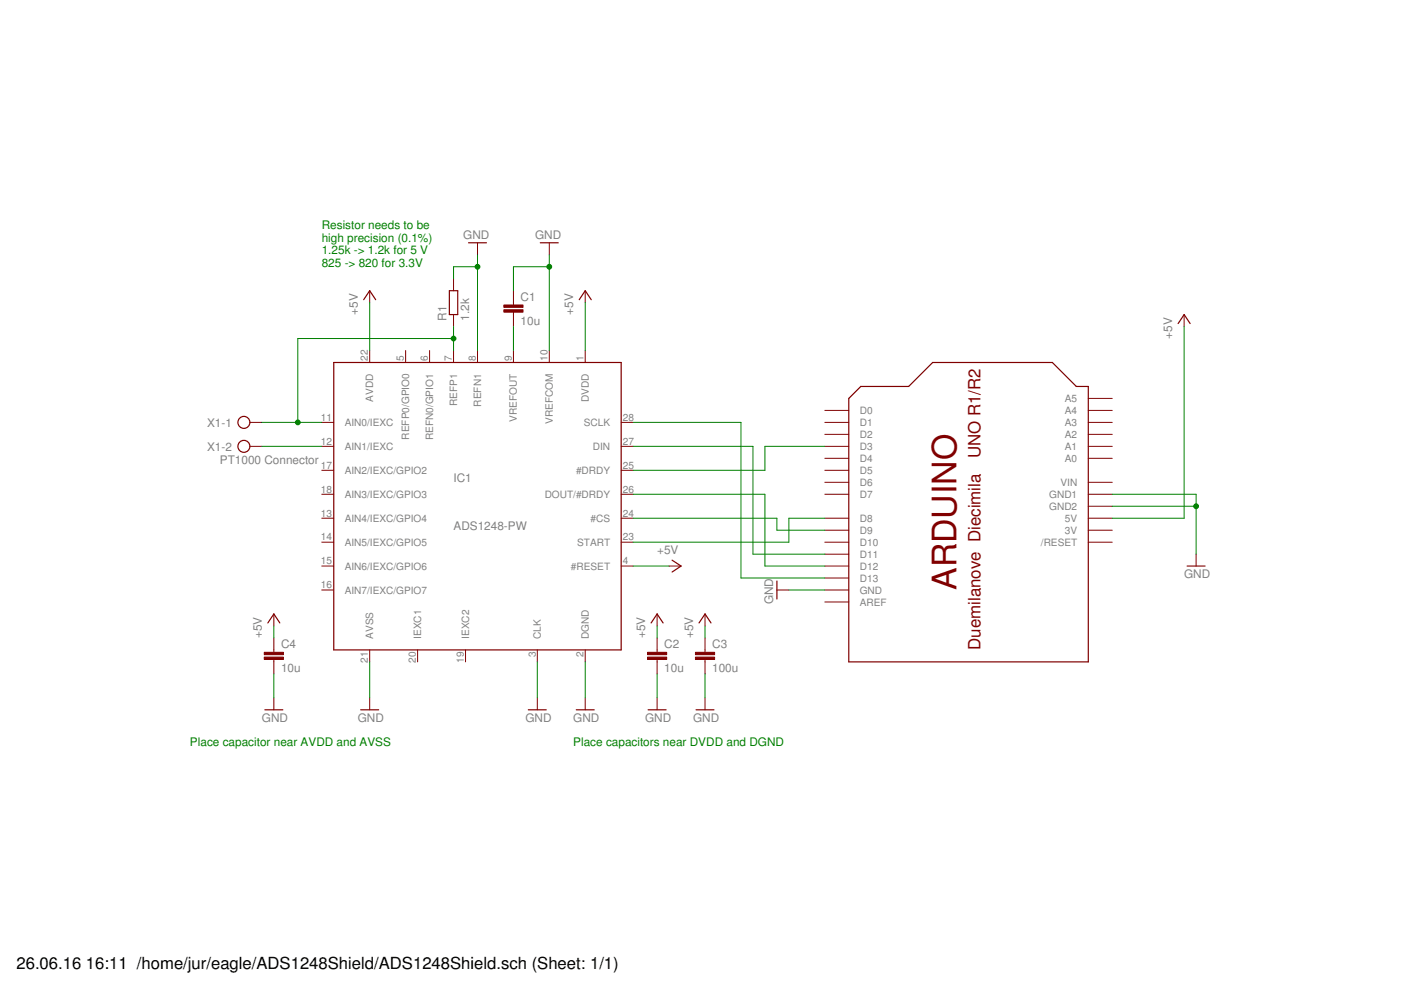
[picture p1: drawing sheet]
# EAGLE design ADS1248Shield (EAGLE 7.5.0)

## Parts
C1  10u  C2.5/4  [C2.5-4]
C2  10u  C2.5/4  [C2.5-4]
C3  100u  C2.5/4  [C2.5-4]
C4  10u  C2.5/4  [C2.5-4]
IC1  ADS1248-PW  [TSSOP28]
R1  1.2k  R-EU_0204/2V  [0204V]
U$1  ARDUINOUNO  [ARDUINO]
X1  PT1000 Connector  AK300/2  [AK300/2]

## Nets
+5V: C2.1 C3.1 C4.1 IC1.1(DVDD) IC1.4(#RESET) IC1.22(AVDD) U$1.5V
GND: C1.1 C2.2 C3.2 C4.2 IC1.2(DGND) IC1.3(CLK) IC1.8(REFN1) IC1.10(VREFCOM) IC1.21(AVSS) R1.2 U$1.GND U$1.GND1 U$1.GND2
N$1: IC1.7(REFP1) IC1.11(AIN0/IEXC) R1.1 X1.1
N$2: IC1.28(SCLK) U$1.D13
N$3: IC1.12(AIN1/IEXC) X1.2
N$4: IC1.27(DIN) U$1.D11
N$5: IC1.25(#DRDY) U$1.D3
N$6: IC1.26(DOUT/#DRDY) U$1.D12
N$7: IC1.24(#CS) U$1.D9
N$8: IC1.23(START) U$1.D8
N$9: C1.2 IC1.9(VREFOUT)
Unconnected: IC1.5(REFP0/GPIO0) IC1.6(REFN0/GPIO1) IC1.13(AIN4/IEXC/GPIO4) IC1.14(AIN5/IEXC/GPIO5) IC1.15(AIN6/IEXC/GPIO6) IC1.16(AIN7/IEXC/GPIO7) IC1.17(AIN2/IEXC/GPIO2) IC1.18(AIN3/IEXC/GPIO3) IC1.19(IEXC2) IC1.20(IEXC1) U$1.A0 U$1.A1 U$1.A2 U$1.A3 U$1.A4 U$1.A5 U$1.AREF U$1.D0 U$1.D1 U$1.D2 U$1.D4 U$1.D5 U$1.D6 U$1.D7 U$1.D10 U$1.RESET(/RESET)

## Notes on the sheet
- Resistor needs to be
  high precision (0.1%)
  1.25k -> 1.2k for 5 V
  825 -> 820 for 3.3V
- Place capacitor near AVDD and AVSS | Place capacitors near DVDD and DGND

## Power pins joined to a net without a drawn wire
3V: U$1.3V
VIN: U$1.VIN
